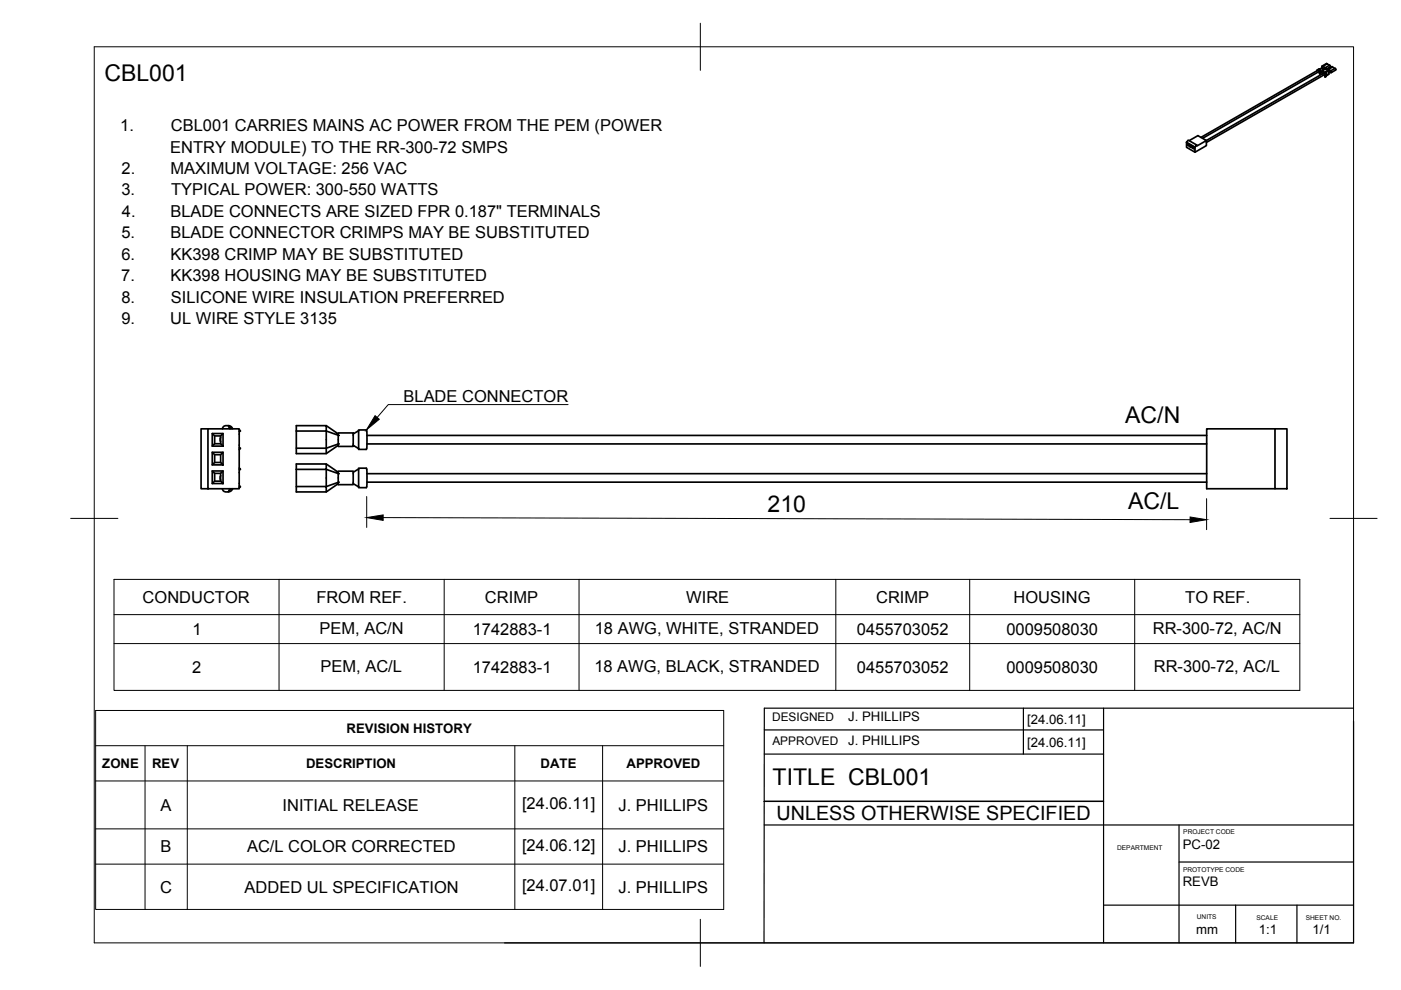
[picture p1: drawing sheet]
<svg xmlns="http://www.w3.org/2000/svg" width="297mm" height="210mm" viewBox="0 0 297 210" stroke-linecap="round" stroke-linejoin="round" font-family="sans-serif">
<!-- layer: Visible -->
<g fill="none" stroke="#000" stroke-width=".36">
<path d="M279.3 15h.1M279.3 14.8l.4-.1 .4 .6 .5-.3-.1-.1M279.5 14.9l-24.9 14.2M279.6 14.7h.4l.1 .4M279.7 15.1l-24.7 14.2M279.7 15.2l-.2-.3h-.2v-.1l.4 .3 .1 .5M280 15.2v.3l-.2 .2-.1-.5M280 15.5l-.2 .2M280.1 15.1v.2M280.3 14.4l.2-.3 .5 .3-.5 .2v.3l.6-.3M280.3 14.4l-.5 .2M280.3 14.4h.1"/>
<path d="M280.3 14.4l.2 .2M280.4 15.6v.1M280.4 15.6l.1-.1 .3 .1 .2 .7M280.4 15.6h.3l.1 .1 .1 .6 .3-.1v-.3M280.5 15.5l.4-.1 .4 .6 .4-.3v-.2M280.6 15l-.5 .3M280.6 15.5l-24.8 14.3M280.8 15.8l-25 14.4M281 15.3l.2 .5M281 15.3h-.2M281.1 14.7h.1M281.2 14.6l-.2 .1"/>
<path d="M281.2 15.8l.1 .2M281.2 16.2l-.3 .1M281.4 13.5h-.2l-.9 .5M281.4 15l-.4 .3M281.5 14.7l-.1 .4M281.5 15h-.1M281.5 15l.2 .2M281.7 15.7h.1M281.7 15.7l-.5 .3M281.9 13.8l-.9 .6 .1 .2M281.9 13.8l-.5-.3-.9 .6-.2-.1-.1 .4M281.9 13.8l.1 .3"/>
<path d="M282 14.1l-.9 .6M282.2 15.3h.1M282.3 15.3l-.2 .1M282.4 14.1l.1 .1M282.4 14.2l-.9 .5M282.5 14.2l.5 .3-.9 .5 .2 .3-.6 .2-.1-.2 .5-.3-.5-.3-.2 .3M282.5 14.2l-1 .5M283 14.5l.2 .1-.1 .2M283.1 14.9l-.8 .5M251.6 30.2l1.8 1v1.1l-1.8-1.1zM251.6 30.2l.3-.5 1.8 1-.3 .5M251.7 30.4l.4 .2v.4l-.4-.2z"/>
<path d="M251.7 30.8h.4M251.9 30.5v.2l.1-.1M252 30.5l.1 .2-.1-.1M252.1 30.6h-.1M252.1 29.8l1.9-1 1.8 1-2.1 1.2v-.3M252.3 30.7l.4 .2v.4l-.4-.2zM252.3 31.1h.4M252.4 30.8l.1 .2M252.5 30.9l.2 .1M252.9 31l.3 .3v.3l-.3-.2zM252.9 31.4l.3 .1M253 31.1v.2h.1"/>
<path d="M253.1 31.2l.1 .2M253.2 31.3h.1M255.8 29.8v1.1l-2.4 1.4M44.1 90.9h6.6v12.7h-6.6zM44.1 90.9h-1.5v12.7h1.5M45 99.9h2.3v2.6h-2.3zM45 95.9h2.3v2.7h-2.3zM45 91.9h2.3v2.7h-2.3zM45 99.9l.5 .5h1.3l.5-.5M45 95.9l.5 .5h1.3l.5-.5M45 91.9l.5 .5h1.3l.5-.5M45.5 92.4v1.7"/>
<path d="M45.5 96.4v1.7M46.8 96.4v1.7l.5 .5M46.8 98.1h-1.3l-.5 .5M46.8 92.4v1.7l.5 .5M46.8 94.1h-1.3l-.5 .5M46.8 92.7l-.1 .5 .1 .5M47.2 90.9a.72 .72 0 0 1 .7-.7h.5l.3 .7M48.4 90.2a.94 .94 0 0 1 .9 .7M48.6 90.6l.4 .3M50.7 99.3l.3 .3h-.3M50.7 94.4h.1M50.7 92h.1"/>
<path d="M50.7 95h.3l-.3 .3M50.7 91.2l.3 .2-.3 .1M62.8 98.4h6.4v1.1h-6.4zM62.8 90.2h6.4v1.2h-6.4zM62.8 95h6.4v1.2M69.2 98.4l2.5 1.7v.3l-2.5-.9v3.7l2.5-.9v.2l-2.5 1.8h-6.4v-4.8M69.2 90.2l2.5 1.8v.3l-2.5-.9v3.6l2.5-.9v.3l-2.5 1.8h-6.4v-4.8M71.7 92.3v1.8M71.7 92v-.2h3.2v.2l1.1-.7v3.8M71.7 94.4v.3h3.2v-.3l1.1 .7M74.9 92v2.4M76 99.4v-.1h1.7l.1 3.9"/>
<path d="M76 91.3v-.1h1.7l.1 2-.1 2.1h-1.7v-.2M77.8 94.1h178M77.8 92.3h178M270.3 90.9h2.6v12.7h-2.6zM270.3 90.9h-14.5v12.7h14.5M45.5 100.4v1.6M46.8 100.4v1.6l.5 .5M46.8 102h-1.3l-.5 .5M46.8 100.8l-.1 .5 .1 .5M47.2 103.6a.72 .72 0 0 0 .7 .7h.5l.3-.7M49 103.6l-.4 .4M49.3 103.6a.94 .94 0 0 1-.9 .7"/>
<path d="M50.7 102.5h.1M50.7 100.2h.1M50.7 103.1h.3l-.3 .3M62.8 103.2h6.4v1.1M71.7 100.4v1.9M71.7 100.1v-.2h3.2v.2l1.1-.7v3.8M71.7 102.5v.3h3.2v-.3l1.1 .7M74.9 100.1v2.4M76 103.2h.1M77.7 103.2v.2h-1.7v-.2M77.8 102.2h178M77.8 100.4h178"/>
</g>
<g fill="#000">
<circle cx="71.7" cy="92.3" r=".18"/>
<circle cx="71.7" cy="94.1" r=".18"/>
<circle cx="71.7" cy="100.4" r=".18"/>
<circle cx="71.7" cy="102.2" r=".18"/>
</g>
<!-- layer: BORDER -->
<path d="M20 9.9h267v190h-267zM148.5 4.9v10M15 109.9h10M282 109.9h10M148.5 194.9v10" fill="none" stroke="#000" stroke-width=".21"/>
<!-- layer: TITLEBLOCK -->
<g fill="none" stroke="#000" stroke-width=".25">
<path d="M162.1 154.8h71.9M162.1 159.9h71.9M217 150.1v9.8M234 150.1v49.8M287 152.9v47h-180M287 150.1h-124.9l-.1 49.8M162 169.9h72M162 174.9h125M234 169.9h-72h72M250 174.9v25M234 191.9h53M250 182.8h36.9"/>
<path d="M262 191.9v8M275 191.9v8"/>
</g>
<!-- layer: Custom Tables -->
<g fill="none" stroke="#000" stroke-width=".21">
<path d="M24.2 122.8h251.4v23.6h-251.4zM24.2 130.3h251.4M24.2 136.5h251.4M59.2 122.8v23.6M94.2 122.8v23.6M122.8 122.8v23.6M177.2 122.8v23.6M205.6 122.8v23.6M240.6 122.8v23.6M20.3 150.6h133.1v42.2h-133.1zM20.3 158.1h133.1M30.8 158.1v34.7"/>
<path d="M39.7 158.1v34.7M109.2 158.1v34.7M127.8 158.1v34.7M20.3 165.6h133.1M20.3 175.7h133.1M20.3 183.2h133.1"/>
</g>
<!-- layer: FD_Dimensions -->
<path d="M77.7 105.3v6.5M81.2 109.7l171.1 .5M255.8 105.7v6.6" fill="none" stroke="#000" stroke-width=".21"/>
<path d="M77.7 109.7l3.5-.5v1.1zM252.3 109.6l3.5 .6-3.5 .6z" fill="#000" stroke="#000" stroke-width=".21"/>
<!-- layer: Leaders -->
<path d="M79.5 88.1l.9 .8-2.7 2.3z" fill="#000" stroke="#000" stroke-width=".21"/>
<path d="M120.4 85.8h-38.1l-2.3 2.7" fill="none" stroke="#000" stroke-width=".21"/>
<g font-size="4.9">
<text x="22.1" y="17.1">CBL001</text>
<text x="238.6" y="89.8">AC/N</text>
<text x="239.2" y="107.8">AC/L</text>
<text x="162.7" y="108.5">210</text>
<text x="163.8" y="166.3">TITLE CBL001</text>
</g>
<text font-size="4.2" x="164.6" y="173.9">UNLESS OTHERWISE SPECIFIED</text>
<g font-size="3.5">
<text x="25.5" y="27.8">1.</text>
<text x="36.2" y="27.8">CBL001 CARRIES MAINS AC POWER FROM THE PEM (POWER</text>
<text x="36.1" y="32.4">ENTRY MODULE) TO THE RR-300-72 SMPS</text>
<text x="25.7" y="41.4">3.</text>
<text x="25.8" y="36.9">2.</text>
<text x="36.1" y="36.9">MAXIMUM VOLTAGE: 256 VAC</text>
<text x="36.3" y="41.4">TYPICAL POWER: 300-550 WATTS</text>
<text x="25.8" y="46">4.</text>
<text x="36.1" y="46">BLADE CONNECTS ARE SIZED FPR 0.187&quot; TERMINALS</text>
<text x="25.7" y="50.5">5.</text>
<text x="36.1" y="50.5">BLADE CONNECTOR CRIMPS MAY BE SUBSTITUTED</text>
<text x="25.7" y="59.6">7.</text>
<text x="25.8" y="55.1">6.</text>
<text x="36.1" y="55.1">KK398 CRIMP MAY BE SUBSTITUTED</text>
<text x="36.1" y="59.6">KK398 HOUSING MAY BE SUBSTITUTED</text>
<text x="25.7" y="64.2">8.</text>
<text x="36.2" y="64.2">SILICONE WIRE INSULATION PREFERRED</text>
<text x="25.7" y="68.7">9.</text>
<text x="36.1" y="68.7">UL WIRE STYLE 3135</text>
<text x="85.6" y="85.3">BLADE CONNECTOR</text>
<text x="30.2" y="127.8">CONDUCTOR</text>
<text x="67.1" y="127.8">FROM REF.</text>
<text x="102.8" y="127.8">CRIMP</text>
<text x="145.5" y="127.8">WIRE</text>
<text x="185.8" y="127.8">CRIMP</text>
<text x="214.9" y="127.8">HOUSING</text>
<text x="251.3" y="127.8">TO REF.</text>
<text x="40.8" y="134.6">1</text>
<text x="67.8" y="134.4">PEM, AC/N</text>
<text x="100.2" y="134.6">1742883-1</text>
<text x="126.1" y="134.4">18 AWG, WHITE, STRANDED</text>
<text x="181.7" y="134.6">0455703052</text>
<text x="213.4" y="134.6">0009508030</text>
<text x="244.4" y="134.4">RR-300-72, AC/N</text>
<text x="40.7" y="142.7">2</text>
<text x="68" y="142.4">PEM, AC/L</text>
<text x="100.2" y="142.6">1742883-1</text>
<text x="126" y="142.4">18 AWG, BLACK, STRANDED</text>
<text x="181.7" y="142.6">0455703052</text>
<text x="213.4" y="142.6">0009508030</text>
<text x="244.6" y="142.4">RR-300-72, AC/L</text>
<text x="34.1" y="171.9">A</text>
<text x="59.9" y="171.9">INITIAL RELEASE</text>
<text x="110.7" y="171.6">[24.06.11]</text>
<text x="131.1" y="171.9">J. PHILLIPS</text>
<text x="34" y="180.7">B</text>
<text x="52.4" y="180.7">AC/L COLOR CORRECTED</text>
<text x="110.7" y="180.4">[24.06.12]</text>
<text x="131.1" y="180.7">J. PHILLIPS</text>
<text x="34" y="189.3">C</text>
<text x="51.9" y="189.3">ADDED UL SPECIFICATION</text>
<text x="110.7" y="188.9">[24.07.01]</text>
<text x="131.1" y="189.3">J. PHILLIPS</text>
</g>
<g font-size="2.8">
<text x="73.5" y="155.4">REVISION HISTORY</text>
<text x="179.8" y="152.9">J. PHILLIPS</text>
<text x="217.8" y="153.5">[24.06.11]</text>
<text x="179.8" y="158">J. PHILLIPS</text>
<text x="217.8" y="158.4">[24.06.11]</text>
<text x="21.7" y="162.8">ZONE</text>
<text x="32.3" y="162.8">REV</text>
<text x="64.9" y="162.8">DESCRIPTION</text>
<text x="114.6" y="162.8">DATE</text>
<text x="132.8" y="162.8">APPROVED</text>
<text x="250.8" y="179.9">PC-02</text>
<text x="250.8" y="187.9">REVB</text>
<text x="253.6" y="198">mm</text>
<text x="278.3" y="198">1/1</text>
<text x="266.9" y="198">1:1</text>
</g>
<g font-size="2.5">
<text x="163.7" y="153">DESIGNED</text>
<text x="163.8" y="157.9">APPROVED</text>
</g>
<g font-size="1.4">
<text x="250.9" y="176.9">PROJECT CODE</text>
<text x="236.9" y="180.2">DEPARTMENT</text>
<text x="250.8" y="184.8">PROTOTYPE CODE</text>
<text x="253.8" y="194.9">UNITS</text>
<text x="266.4" y="195">SCALE</text>
<text x="276.9" y="195">SHEET NO.</text>
</g>
</svg>
